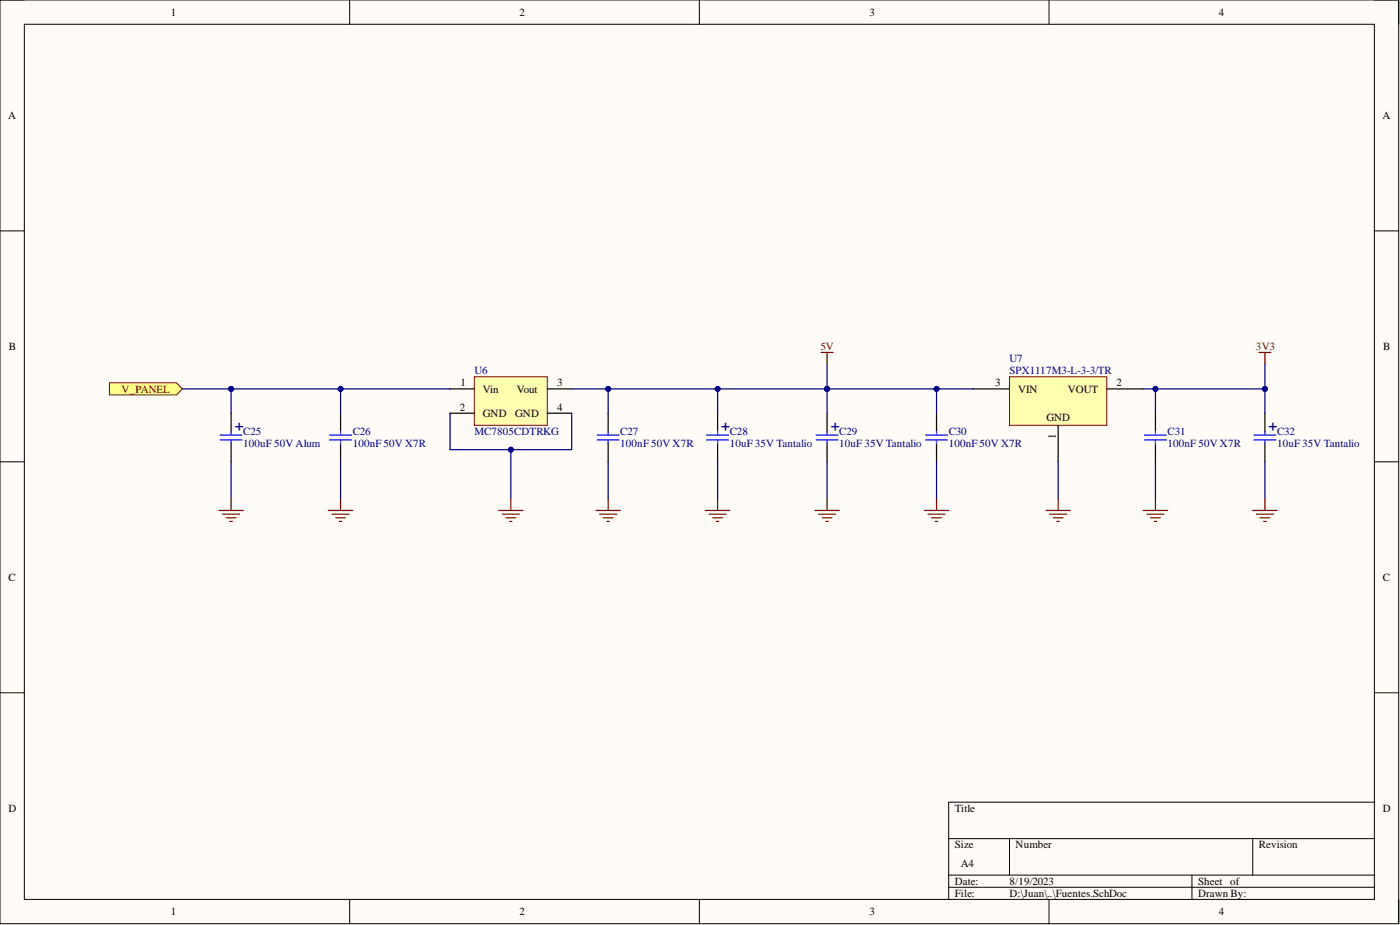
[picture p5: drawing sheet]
<svg xmlns="http://www.w3.org/2000/svg" width="292mm" height="193mm" viewBox="0 0 292 193" stroke-linecap="round" stroke-linejoin="round" font-family="sans-serif">
<path d="M0 0h291.8v192.7h-291.8z" fill-rule="evenodd" fill="#fffcf8"/>
<path d="M0 0h291.8v192.7h-291.8z" fill="none" stroke="#000" stroke-width=".21"/>
<path d="M5.1 5.1h281.7v182.5h-281.7z" fill-rule="evenodd" fill="#fffcf8"/>
<g fill="none" stroke="#000" stroke-width=".21">
<path d="M0 0h5.1M73 0v5.1M145.9 0v5.1M218.9 0v5.1M286.8 0h5v5.1M5.1 5.1h281.7v182.5h-281.7zM0 48.2h5.1M286.8 48.2h5M0 96.3h5.1M286.8 96.3h5M0 144.5h5.1M286.8 144.5h5"/>
<path d="M197.9 175h88.9M210.6 175v7.6M261.4 175v7.6M286.8 167.3h-88.9v20.3M73 187.6v5.1M145.9 187.6v5.1M197.9 182.6h88.9M197.9 185.1h88.9M218.9 187.6v5.1M248.7 182.6v5M291.8 187.6v5.1"/>
</g>
<path d="M210.6 78.6h20.3v10.1h-20.3z" fill-rule="evenodd" fill="#ffffb0"/>
<path d="M210.6 78.6h20.3v10.1h-20.3z" fill="none" stroke="#800000" stroke-width=".21"/>
<g fill="none" stroke="#000" stroke-width=".25">
<path d="M48.2 86.2v3.8M48.2 92.5v3.8M71.1 86.2v3.8M71.1 92.5v3.8M126.9 86.2v3.8M126.9 92.5v3.8M195.4 86.2v3.8M195.4 92.5v3.8M203 81.1h7.6M220.8 88.7v7.6M230.9 81.1h7.6M241.1 86.2v3.8"/>
<path d="M241.1 92.5v3.8"/>
</g>
<g fill="none" stroke="#00f" stroke-width=".25">
<path d="M45.9 91.8h4.6M45.9 90.8h4.6M48.2 90v.8M48.2 91.8v.7M68.8 91.8h4.5M68.8 90.8h4.5M71.1 90v.8M71.1 91.8v.7M124.6 91.8h4.6M124.6 90.8h4.6M126.9 90v.8M126.9 91.8v.7"/>
<path d="M193.1 91.8h4.6M193.1 90.8h4.6M195.4 90v.8M195.4 91.8v.7M238.8 91.8h4.6M238.8 90.8h4.6M241.1 90v.8M241.1 91.8v.7"/>
</g>
<g fill="none" stroke="#800000" stroke-width=".25">
<path d="M171.3 73.5h2.5M172.6 73.5v2.6M262.6 73.5h2.6M263.9 73.5v2.6M45.7 106.5h5.1M46.4 107.3h3.6M47.2 108h2M48 108.8h.5M48.2 104v2.5M68.5 106.5h5.1M69.3 107.3h3.5M70 108h2.1"/>
<path d="M70.8 108.8h.5M71.1 104v2.5M104 106.5h5.1M104.8 107.3h3.6M105.6 108h2M106.3 108.8h.5M106.6 104v2.5M124.3 106.5h5.1M125.1 107.3h3.6M125.9 108h2M126.6 108.8h.5M126.9 104v2.5"/>
<path d="M192.9 106.5h5M193.6 107.3h3.6M194.4 108h2M195.1 108.8h.6M195.4 104v2.5M218.2 106.5h5.1M219 107.3h3.6M219.8 108h2M220.5 108.8h.5M220.8 104v2.5M238.5 106.5h5.1M239.3 107.3h3.6"/>
<path d="M240.1 108h2M240.8 108.8h.5M241.1 104v2.5"/>
</g>
<path d="M22.8 79.9h14l1.3 1.2-1.3 1.3h-14z" fill-rule="evenodd" fill="#ffff80"/>
<path d="M22.8 79.9h14l1.3 1.2-1.3 1.3h-14z" fill="none" stroke="#800000" stroke-width=".21"/>
<path d="M149.7 86.2v3.8M149.7 92.5v3.8M172.6 86.2v3.8M172.6 92.5v3.8M263.9 86.2v3.8M263.9 92.5v3.8" fill="none" stroke="#000" stroke-width=".25"/>
<path d="M147.4 91.8h4.6M147.4 90.8h4.6M149.7 90v.8M149.7 91.8v.7M170.3 91.8h4.5M170.3 90.8h4.5M172.6 90v.8M172.6 91.8v.7M261.6 91.8h4.6M261.6 90.8h4.6M263.9 90v.8M263.9 91.8v.7" fill="none" stroke="#00f" stroke-width=".25"/>
<g fill="none" stroke="#800000" stroke-width=".25">
<path d="M147.2 106.5h5.1M147.9 107.3h3.6M148.7 108h2M149.5 108.8h.5M149.7 104v2.5M170 106.5h5.1M170.8 107.3h3.5M171.5 108h2.1M172.3 108.8h.5M172.6 104v2.5M261.4 106.5h5.1M262.1 107.3h3.6"/>
<path d="M262.9 108h2M263.7 108.8h.5M263.9 104v2.5"/>
</g>
<path d="M99 78.6h15.2v10.1h-15.2z" fill-rule="evenodd" fill="#ffffb0"/>
<path d="M99 78.6h15.2v10.1h-15.2z" fill="none" stroke="#800000" stroke-width=".21"/>
<path d="M93.9 81.1h5.1M93.9 86.2h5.1M114.2 81.1h5.1M114.2 86.2h5.1" fill="none" stroke="#000" stroke-width=".25"/>
<path d="M71.1 81.1v5.1" fill="none" stroke="#000080" stroke-width=".25"/>
<circle cx="71.1" cy="81.1" r=".51" fill="#000080"/>
<circle cx="71.1" cy="81.1" r=".51" fill="none" stroke="#000080" stroke-width=".21"/>
<path d="M48.2 81.1v5.1" fill="none" stroke="#000080" stroke-width=".25"/>
<circle cx="48.2" cy="81.1" r=".51" fill="#000080"/>
<circle cx="48.2" cy="81.1" r=".51" fill="none" stroke="#000080" stroke-width=".21"/>
<path d="M172.6 81.1v5.1M220.8 96.3v7.7" fill="none" stroke="#000080" stroke-width=".25"/>
<circle cx="172.6" cy="81.1" r=".51" fill="#000080"/>
<circle cx="172.6" cy="81.1" r=".51" fill="none" stroke="#000080" stroke-width=".21"/>
<path d="M149.7 81.1v5.1" fill="none" stroke="#000080" stroke-width=".25"/>
<circle cx="149.7" cy="81.1" r=".51" fill="#000080"/>
<circle cx="149.7" cy="81.1" r=".51" fill="none" stroke="#000080" stroke-width=".21"/>
<path d="M71.1 96.3v7.7M126.9 96.3v7.7M149.7 96.3v7.7M172.6 96.3v7.7M195.4 81.1v5.1M263.9 96.3v7.7" fill="none" stroke="#000080" stroke-width=".25"/>
<circle cx="195.4" cy="81.1" r=".51" fill="#000080"/>
<circle cx="195.4" cy="81.1" r=".51" fill="none" stroke="#000080" stroke-width=".21"/>
<path d="M48.2 96.3v7.7M119.3 86.2v7.6h-12.7v10.2M195.4 96.3v7.7M241.1 96.3v7.7" fill="none" stroke="#000080" stroke-width=".25"/>
<circle cx="106.6" cy="93.8" r=".51" fill="#000080"/>
<circle cx="106.6" cy="93.8" r=".51" fill="none" stroke="#000080" stroke-width=".21"/>
<path d="M93.9 86.2v7.6h12.7" fill="none" stroke="#000080" stroke-width=".25"/>
<circle cx="106.6" cy="93.8" r=".51" fill="#000080"/>
<circle cx="106.6" cy="93.8" r=".51" fill="none" stroke="#000080" stroke-width=".21"/>
<path d="M126.9 81.1v5.1" fill="none" stroke="#000080" stroke-width=".25"/>
<circle cx="126.9" cy="81.1" r=".51" fill="#000080"/>
<circle cx="126.9" cy="81.1" r=".51" fill="none" stroke="#000080" stroke-width=".21"/>
<path d="M241.1 81.1v5.1" fill="none" stroke="#000080" stroke-width=".25"/>
<circle cx="241.1" cy="81.1" r=".51" fill="#000080"/>
<circle cx="241.1" cy="81.1" r=".51" fill="none" stroke="#000080" stroke-width=".21"/>
<path d="M263.9 76.1v5" fill="none" stroke="#000080" stroke-width=".25"/>
<circle cx="263.9" cy="81.1" r=".51" fill="#000080"/>
<circle cx="263.9" cy="81.1" r=".51" fill="none" stroke="#000080" stroke-width=".21"/>
<path d="M38.1 81.1h55.8" fill="none" stroke="#000080" stroke-width=".25"/>
<circle cx="71.1" cy="81.1" r=".51" fill="#000080"/>
<circle cx="71.1" cy="81.1" r=".51" fill="none" stroke="#000080" stroke-width=".21"/>
<circle cx="48.2" cy="81.1" r=".51" fill="#000080"/>
<circle cx="48.2" cy="81.1" r=".51" fill="none" stroke="#000080" stroke-width=".21"/>
<path d="M119.3 81.1h83.7" fill="none" stroke="#000080" stroke-width=".25"/>
<circle cx="126.9" cy="81.1" r=".51" fill="#000080"/>
<circle cx="126.9" cy="81.1" r=".51" fill="none" stroke="#000080" stroke-width=".21"/>
<circle cx="149.7" cy="81.1" r=".51" fill="#000080"/>
<circle cx="149.7" cy="81.1" r=".51" fill="none" stroke="#000080" stroke-width=".21"/>
<circle cx="172.6" cy="81.1" r=".51" fill="#000080"/>
<circle cx="172.6" cy="81.1" r=".51" fill="none" stroke="#000080" stroke-width=".21"/>
<circle cx="195.4" cy="81.1" r=".51" fill="#000080"/>
<circle cx="195.4" cy="81.1" r=".51" fill="none" stroke="#000080" stroke-width=".21"/>
<path d="M238.5 81.1h25.4v5.1" fill="none" stroke="#000080" stroke-width=".25"/>
<circle cx="241.1" cy="81.1" r=".51" fill="#000080"/>
<circle cx="241.1" cy="81.1" r=".51" fill="none" stroke="#000080" stroke-width=".21"/>
<circle cx="263.9" cy="81.1" r=".51" fill="#000080"/>
<circle cx="263.9" cy="81.1" r=".51" fill="none" stroke="#000080" stroke-width=".21"/>
<path d="M172.6 76.1v5" fill="none" stroke="#000080" stroke-width=".25"/>
<circle cx="172.6" cy="81.1" r=".51" fill="#000080"/>
<circle cx="172.6" cy="81.1" r=".51" fill="none" stroke="#000080" stroke-width=".21"/>
<g font-size="3.2" fill="#000080">
<text x="49" y="90">+</text>
<text x="150.5" y="90">+</text>
<text x="173.3" y="90">+</text>
<text x="264.7" y="90">+</text>
</g>
<g font-size="2.3">
<text x="35.6" y="3.3">1</text>
<text x="108.4" y="3.3">2</text>
<text x="181.4" y="3.3">3</text>
<text x="254.3" y="3.3">4</text>
<text x="1.7" y="24.8">A</text>
<text x="288.4" y="24.8">A</text>
<text x="1.9" y="73">B</text>
<text x="288.6" y="73">B</text>
<text x="96.1" y="80.6">1</text>
<text x="100.7" y="81.9">Vin</text>
<text x="107.9" y="81.9">Vout</text>
<text x="116.2" y="80.6">3</text>
<text x="207.7" y="80.6">3</text>
<text x="212.4" y="81.9">VIN</text>
<text x="222.8" y="81.9">VOUT</text>
<text x="233" y="80.6">2</text>
<text x="95.9" y="85.7">2</text>
<text x="100.7" y="87">GND</text>
<text x="107.5" y="87">GND</text>
<text x="116.2" y="85.7">4</text>
<text x="218.3" y="87.7">GND</text>
<text x="220.3" y="91.6" transform="rotate(-90 220.3 91.6)">1</text>
<text x="1.8" y="121.2">C</text>
<text x="288.5" y="121.2">C</text>
<text x="1.8" y="169.4">D</text>
<text x="199.2" y="169.4">Title</text>
<text x="288.5" y="169.4">D</text>
<text x="199.2" y="177">Size</text>
<text x="211.9" y="177">Number</text>
<text x="262.6" y="177">Revision</text>
<text x="199.2" y="184.6">Date:</text>
<text x="200.5" y="180.8">A4</text>
<text x="210.6" y="184.6">8/19/2023</text>
<text x="250" y="184.6">Sheet of</text>
<text x="35.6" y="190.9">1</text>
<text x="108.4" y="190.9">2</text>
<text x="181.4" y="190.9">3</text>
<text x="199.2" y="187.1">File:</text>
<text x="210.6" y="187.1">D:\Juan\..\Fuentes.SchDoc</text>
<text x="250" y="187.1">Drawn By:</text>
<text x="254.3" y="190.9">4</text>
</g>
<g font-size="2.3" fill="#800000">
<text x="171.2" y="73">5V</text>
<text x="262.1" y="73">3V3</text>
<text x="25.4" y="81.9">V_PANEL</text>
</g>
<g font-size="2.3" fill="#000080">
<text x="210.6" y="75.6">U7</text>
<text x="99" y="78.1">U6</text>
<text x="210.6" y="78.1">SPX1117M3-L-3-3/TR</text>
<text x="50.8" y="90.8">C25</text>
<text x="50.8" y="93.3">100uF 50V Alum</text>
<text x="73.6" y="90.8">C26</text>
<text x="73.6" y="93.3">100nF 50V X7R</text>
<text x="99" y="90.8">MC7805CDTRKG</text>
<text x="129.4" y="90.8">C27</text>
<text x="129.4" y="93.3">100nF 50V X7R</text>
<text x="152.3" y="90.8">C28</text>
<text x="152.3" y="93.3">10uF 35V Tantalio</text>
<text x="175.1" y="90.8">C29</text>
<text x="175.1" y="93.3">10uF 35V Tantalio</text>
<text x="197.9" y="90.8">C30</text>
<text x="197.9" y="93.3">100nF 50V X7R</text>
<text x="243.6" y="90.8">C31</text>
<text x="243.6" y="93.3">100nF 50V X7R</text>
<text x="266.5" y="90.8">C32</text>
<text x="266.5" y="93.3">10uF 35V Tantalio</text>
</g>
</svg>
